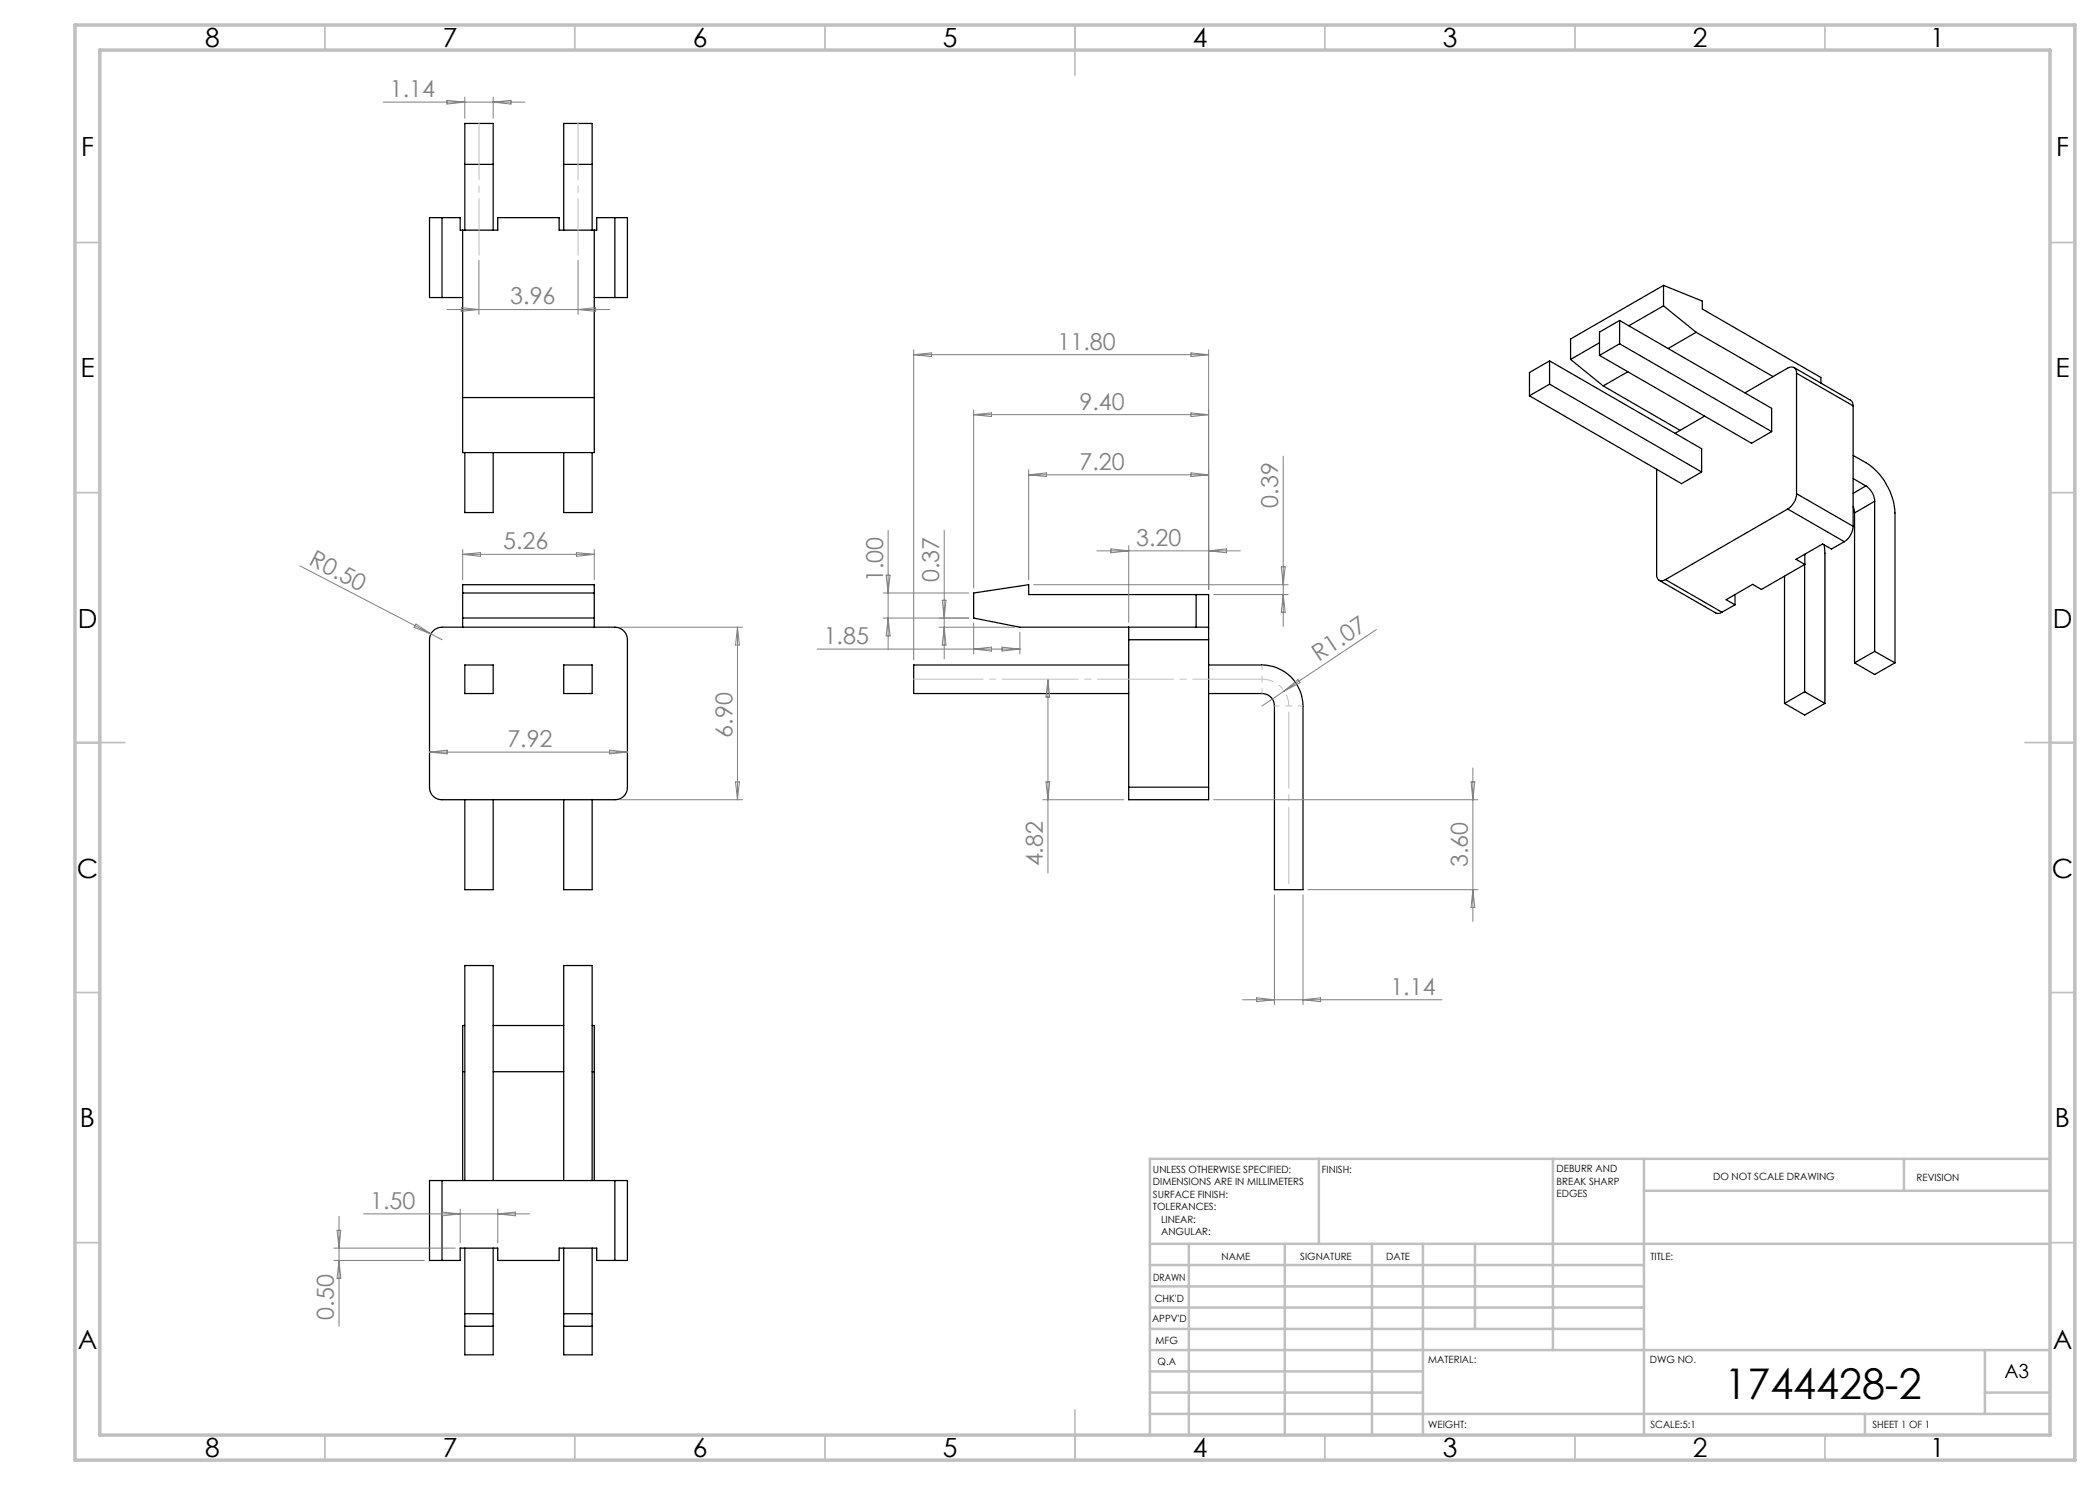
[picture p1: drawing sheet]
<svg xmlns="http://www.w3.org/2000/svg" width="420mm" height="297mm" viewBox="0 0 420 297" stroke-linecap="round" stroke-linejoin="round" font-family="sans-serif">
<g fill="none" stroke="#000" stroke-width=".25">
<path d="M93 32.9v-8.2h5.6v8.2M93 32.9v13.1M93 32.9h5.6M98.6 32.9v13.1M112.7 32.9v-8.2h5.7v8.2M112.7 32.9v13.1M112.7 32.9h5.7M118.4 32.9v13.1M88.4 43.5h-2.5v16h2.5M88.4 43.5h3.6v2.5h7.6v-2.5h12.2v2.5h7.5v-2.5h3.7M88.4 43.5v16M88.4 59.5h4.1"/>
<path d="M92.5 46v44.5h26.4v-44.5M118.9 59.5h4.1M123 43.5h2.5v16h-2.5M123 43.5v16M332.7 57.1l7.8 3.1v1.6l23.7 13.7v1.1M332.7 57.1v4.1M332.7 57.1l-18.6 10.7v4.1M92.5 79.5h26.4M305.9 79.2l30.4 17.5 4-2.3M309.9 72.2l30.4 17.5v4.7M309.9 72.2v4.6M309.9 76.8l30.4 17.6"/>
<path d="M309.9 76.8l-4 2.4M309.9 72.2l-4 2.3v4.7M314.1 71.9l6.5 5.3M319.9 71.1l30.4 17.5 4-2.3M319.9 68.5l-5.8 3.4M320.6 77.2l15.4 8.9M323.9 68.8l30.4 17.5M323.9 64.1v4.7M323.9 64.1l30.4 17.6v4.6M323.9 68.8l-4 2.3M323.9 64.1l-4 2.3v4.7M325.5 74.4l-4.9 2.8"/>
<path d="M332.7 61.2l6.5 5.3M332.7 61.2l-6.9 4M339.2 66.5l15.4 8.8M339.2 66.5l-5.6 3.2M358.8 73.5l11.3 6.5 .4 .5 .1 .7M359.3 74.6a1.08 1.08 0 0 0-.5-1.1 1.08 1.08 0 0 0-1.3 .1l-8.5 5M359.3 74.6v24.1M359.3 74.6l11.3 6.6M93 90.5v12h5.6v-12M112.7 90.5v12h5.7v-12M331.3 93.8v21.1a1.06 1.06 0 0 0 .5 1.2 1.06 1.06 0 0 0 1.3-.2M340.9 83.2l-5.9 3.5"/>
<path d="M359.3 98.7a3.7 3.7 0 0 1-1.8 3.1M359.3 98.7l11.3 6.6M370.6 91.1a16.1 16.1 0 0 1 4.3 2.7 13.3 13.3 0 0 1 4.1 8.8v30M370.6 81.2v24.1M370.6 95.7l2.6 1.5M373.2 97.2a3.9 3.9 0 0 1 1.7 3.1M373.2 97.2l-2.6 1.5M92.5 118.6h26.4M194.7 118.6l11-1.7v2h36v6.5h-37.7l-9.3-1.8zM239.2 118.9v6.5M331.8 116.1l11.5 6.5a1.14 1.14 0 0 0 1.1-.2M333.1 115.9l11.3 6.5"/>
<path d="M347 118.9v2.1M356.9 115.2v25.5M357.5 101.8l-24.4 14.1M357.5 101.8l11.4 6.5M361 110.8l-.1 27.6M364.8 109l.2 1.7v30M368.9 108.3l-2.6 1.5-1.8-1-5.3 3.1 1.8 1-8.7 5-1.8-1-5.3 3 1.8 1.1M370.6 105.3a4 4 0 0 1-1.7 3M370.6 101.3l.3 1.3M370.9 102.6v30M374.9 100.3v30M374.9 100.3l-4 2.3"/>
<path d="M86.5 126.4l.3-.4a2.24 2.24 0 0 1 1.6-.6h34.6a2.51 2.51 0 0 1 2.5 2.5v29.5a2.45 2.45 0 0 1-2.5 2.5h-34.6a2.45 2.45 0 0 1-2.5-2.5v-29.5a2.43 2.43 0 0 1 .6-1.5zM92.5 125.4v-8.5h26.4v8.5M92.5 123.6h26.4M93 133h5.6v5.7h-5.6zM112.7 133h5.7v5.7h-5.7zM225.7 125.4v2.5M225.7 133h-43v5.7h43M225.7 127.9h16M225.7 127.9v29.5M241.7 125.4v2.5M241.7 133h10.7a8.2 8.2 0 0 1 8.2 8.2v36.7h-5.7v-36.7a2.45 2.45 0 0 0-2.5-2.5h-10.7M241.7 127.9v29.5"/>
<path d="M347 121l-2.6 1.4M360.9 138.4l4.1 2.3M360.9 138.4l-4 2.3M370.9 132.6l4 2.3 4.1-2.3M374.9 130.3l4.1 2.3M374.9 130.3l-4 2.3M93 159.9v18h5.6v-18M112.7 159.9v18h5.7v-18M225.7 157.4v2.5h16v-2.5M225.7 157.4h16M356.9 140.7l4 2.3 4.1-2.3M92.5 214.3h.5"/>
<path d="M93 205.1h-.5v31M98.6 214.3h14.1M98.6 205.1h14.1M118.4 205.1h.5v31M118.4 214.3h.5M88.4 236.1h-2.5v16h2.5M88.4 236.1v16M88.4 236.1h34.6M93 236.1v-43h5.6v43M112.7 236.1v-43h5.7v43M123 236.1h2.5v16h-2.5M123 236.1v16"/>
<path d="M88.4 252.1h3.6v-2.5h7.6v2.5h12.2v-2.5h7.5v2.5h3.7M93 249.6v13.1M98.6 249.6v13.1M112.7 249.6v13.1M118.4 249.6v13.1M93 262.7v2.6M93 265.3v5.7h5.6v-5.7M93 265.3h5.6M93 262.7h5.6M98.6 262.7v2.6M112.7 262.7v2.6M112.7 265.3v5.7h5.7v-5.7"/>
<path d="M112.7 265.3h5.7M112.7 262.7h5.7M118.4 262.7v2.6"/>
</g>
<path d="M252.4 135.8a5.3 5.3 0 0 1 5.4 5.4" fill="none" stroke="#c0c0c0" stroke-width=".2" stroke-dasharray="15.2 1.3 1.3 1.3" stroke-dashoffset="12.9" stroke-linecap="butt"/>
<g fill="none" stroke="#808080" stroke-width=".2">
<path d="M93 19.4v4.3M98.6 19.4v4.3M76.7 20.4h28.3M89.4 20.1l3.6 .3-3.6 .4zM98.6 20.4l3.6-.3v.7zM95.8 52.1v10.8M115.6 52.1v10.8M89.4 61.9h32.6M92.3 61.5l3.5 .4-3.5 .4zM115.6 61.9l3.5-.4v.8zM182.7 70v62M182.7 70.9h59"/>
<path d="M182.7 70.9l3.6-.3v.7zM238.2 70.6l3.5 .3-3.5 .4zM241.7 70v47.9M194.7 81.9v35.7M194.7 82.9l3.6-.3v.7zM194.7 82.9h47M205.7 93.9v22.1M205.7 95h36M205.7 95l3.6-.4v.7zM238.2 82.6l3.5 .3-3.5 .4zM238.2 94.6l3.5 .4-3.5 .3zM256.6 91.2v34.1"/>
<path d="M60 113.2l26.2 13.6M92.5 109.9v6.1M92.5 110.9h26.4M92.5 110.9l3.6-.4v.8zM115.3 110.5l3.6 .4-3.6 .4zM118.9 109.9v6.1M176.6 118.6h17.1M177.2 115h.8l-.4 3.6zM177.6 106.1v23.9M188.8 106.1v25.7M206.7 116.9h50.9M219.4 110.2h28.7"/>
<path d="M222.2 109.8l3.5 .4-3.5 .4zM225.7 109.1v15.4M241.7 110.2l3.6-.4v.8zM242.7 118.9h14.9M256.3 113.4h.7l-.4 3.5zM256.6 118.9l.4 3.5h-.7zM83.2 124.8l3 2-3.4-1.3zM86.2 126.8l2.2 1.1M124 125.4h24.5M147.5 125.4l.4 3.6h-.8zM147.5 125.4v34.5M163.4 129.8h40.6"/>
<path d="M176.6 123.6h17.1M177.6 123.6l.4 3.6h-.8zM187.8 125.4h15.2M188.5 120h.7l-.4 3.6zM188.8 125.4l.4 3.6h-.7zM194.7 124.6v6.2M194.7 129.8l3.6-.4v.8zM200.4 129.4l3.6 .4-3.6 .4zM204 126.5v4.3M209.6 135.9v38.7M209.6 135.9l.3 3.5h-.7zM256.8 138.2l-4.4 3"/>
<path d="M256.8 138.2l2.8-2.3 .4 .7zM275.3 125.9l-18.5 12.3M85.9 150.4h39.6M85.9 150.4l3.5-.4v.8zM121.9 150l3.6 .4-3.6 .4zM124 159.9h24.5M147.1 156.4h.8l-.4 3.5zM208.6 159.9h16.1M209.2 156.4h.7l-.3 3.5zM242.7 159.9h52.9M294.2 156.4h.8l-.4 3.5zM294.6 153.6v30.7"/>
<path d="M254.9 179v21.9M260.6 179v21.9M261.6 177.9h34M294.6 177.9l.4 3.6h-.8zM248.5 200h39.9M251.3 199.6l3.6 .4-3.6 .3zM260.6 200l3.5-.4v.7zM66.8 252.1h18.1M66.8 249.6h24.3M67.4 246.1h.8l-.4 3.5zM67.8 243.3v22M67.8 252.1l.4 3.6h-.8z"/>
<path d="M72.7 242.8h33.2M88.5 242.4l3.5 .4-3.5 .4zM92 241.8v6.8M99.6 241.8v6.8M99.6 242.8l3.5-.4v.8z"/>
</g>
<path d="M95.8 24.7v26.3M115.6 24.7v26.3" fill="none" stroke="#c0c0c0" stroke-width=".2" stroke-dasharray="15.2 1.3 1.3 1.3" stroke-dashoffset="4"/>
<path d="M257.8 177.9v-36.7" fill="none" stroke="#c0c0c0" stroke-width=".2" stroke-dasharray="15.2 1.3 1.3 1.3" stroke-dashoffset="-1.2"/>
<path d="M182.8 135.8h69.6" fill="none" stroke="#c0c0c0" stroke-width=".2" stroke-dasharray="15.2 1.3 1.3 1.3" stroke-dashoffset="1.4"/>
<path d="M252.4 138.7v-5.7M254.9 141.2h5.7" fill="none" stroke="#c0c0c0" stroke-width=".2" stroke-dasharray="15.2 1.3 1.3 1.3" stroke-dashoffset="14.3"/>
<g fill="none" stroke="#c0c0c0" stroke-width=".35">
<path d="M65 5v5M115 5v5M165 5v5M215 5v10M265 5v5M315 5v5M365 5v5M15 48.5h5M410 48.5h5M15 98.5h5M410 98.5h5M15 148.5h10"/>
<path d="M405 148.5h10M15 198.5h5M410 198.5h5M15 248.5h5M410 248.5h5M65 287v5M115 287v5M165 287v5M215 282v10M265 287v5M315 287v5M365 287v5"/>
</g>
<g fill="none" stroke="#c0c0c0" stroke-width=".5">
<path d="M263.8 231.8v17M310.6 231.8v38.2M328.8 231.8v55.2M328.8 238.2h81.2M380.8 231.8v6.4M410 231.8h-180v55.2M230 248.8h180M230 257.3h98.8M230 253h98.8M237.8 248.8v38.2M257 248.8v38.2M274.4 248.8v38.2"/>
<path d="M284.6 248.8v38.2M295 248.8v17M230 265.8h98.8M230 261.5h98.8M230 278.5h54.6M230 274.3h54.6M230 270h180M397 278.5h13M397 270v12.8M230 282.8h180M373 282.8v4.2"/>
</g>
<path d="M15 5h400v287h-400zM20 10h390v277h-390z" fill="none" stroke="#c0c0c0" stroke-width=".7"/>
<text font-size="8.5" x="344.9" y="279.7">1744428-2</text>
<g font-size="5.3">
<text x="41" y="9.5">8</text>
<text x="88.5" y="9.5">7</text>
<text x="138.5" y="9.5">6</text>
<text x="188.5" y="9.5">5</text>
<text x="238.5" y="9.5">4</text>
<text x="288.5" y="9.5">3</text>
<text x="338.5" y="9.5">2</text>
<text x="386" y="9.5">1</text>
<text x="16.2" y="31.2">F</text>
<text x="411.2" y="31.2">F</text>
<text x="16.1" y="75.5">E</text>
<text x="411.1" y="75.5">E</text>
<text x="15.5" y="125.5">D</text>
<text x="410.5" y="125.5">D</text>
<text x="15.4" y="175.5">C</text>
<text x="410.4" y="175.5">C</text>
<text x="16" y="225.5">B</text>
<text x="411" y="225.5">B</text>
<text x="15.5" y="269.7">A</text>
<text x="410.5" y="269.7">A</text>
<text x="41" y="291.5">8</text>
<text x="88.5" y="291.5">7</text>
<text x="138.5" y="291.5">6</text>
<text x="188.5" y="291.5">5</text>
<text x="238.5" y="291.5">4</text>
<text x="288.5" y="291.5">3</text>
<text x="338.5" y="291.5">2</text>
<text x="386" y="291.5">1</text>
</g>
<g font-size="4.7" fill="#808080">
<text x="78" y="19.4">1.14</text>
<text x="102.1" y="60.9">3.96</text>
<text x="211.5" y="69.9">11.80</text>
<text x="215.9" y="81.9">9.40</text>
<text x="215.9" y="93.9">7.20</text>
<text x="255.6" y="101.5" transform="rotate(-90 255.6 101.5)">0.39</text>
<text x="61.6" y="112.9" transform="rotate(27 61.6 112.9)">R0.50</text>
<text x="100.6" y="109.9">5.26</text>
<text x="227.2" y="109.1">3.20</text>
<text x="176.6" y="116.4" transform="rotate(-90 176.6 116.4)">1.00</text>
<text x="187.8" y="116.4" transform="rotate(-90 187.8 116.4)">0.37</text>
<text x="164.7" y="128.8">1.85</text>
<text x="263.8" y="132.4" transform="rotate(-34 263.8 132.4)">R1.07</text>
<text x="101.5" y="149.4">7.92</text>
<text x="146.5" y="147.5" transform="rotate(-90 146.5 147.5)">6.90</text>
<text x="208.6" y="173.3" transform="rotate(-90 208.6 173.3)">4.82</text>
<text x="293.6" y="173.4" transform="rotate(-90 293.6 173.4)">3.60</text>
<text x="278.1" y="198.9">1.14</text>
<text x="74" y="241.8">1.50</text>
<text x="66.8" y="263.9" transform="rotate(-90 66.8 263.9)">0.50</text>
</g>
<text font-size="3.9" x="400.9" y="275.5">A3</text>
<g font-size="2">
<text x="230.6" y="234.6">UNLESS OTHERWISE SPECIFIED:</text>
<text x="230.6" y="237.1">DIMENSIONS ARE IN MILLIMETERS</text>
<text x="230.6" y="239.6">SURFACE FINISH:</text>
<text x="264.4" y="234.6">FINISH:</text>
<text x="311.3" y="234.5">DEBURR AND</text>
<text x="311.3" y="237">BREAK SHARP</text>
<text x="311.3" y="239.5">EDGES</text>
<text x="342.6" y="236">DO NOT SCALE DRAWING</text>
<text x="383.3" y="236.2">REVISION</text>
<text x="230.6" y="242.1">TOLERANCES:</text>
<text x="232.2" y="244.6">LINEAR:</text>
<text x="232.2" y="247.1">ANGULAR:</text>
<text x="244.3" y="252">NAME</text>
<text x="260" y="251.9">SIGNATURE</text>
<text x="277.2" y="251.9">DATE</text>
<text x="330.1" y="251.9">TITLE:</text>
<text x="230.6" y="256.1">DRAWN</text>
<text x="230.9" y="260.3">CHK'D</text>
<text x="230.4" y="264.4">APPV'D</text>
<text x="231.1" y="268.8">MFG</text>
<text x="231.5" y="273">Q.A</text>
<text x="285.6" y="272.5">MATERIAL:</text>
<text x="330" y="272.5">DWG NO.</text>
<text x="285.6" y="285.5">WEIGHT:</text>
<text x="330.1" y="285.6">SCALE:5:1</text>
<text x="374.5" y="285.6">SHEET 1 OF 1</text>
</g>
</svg>
